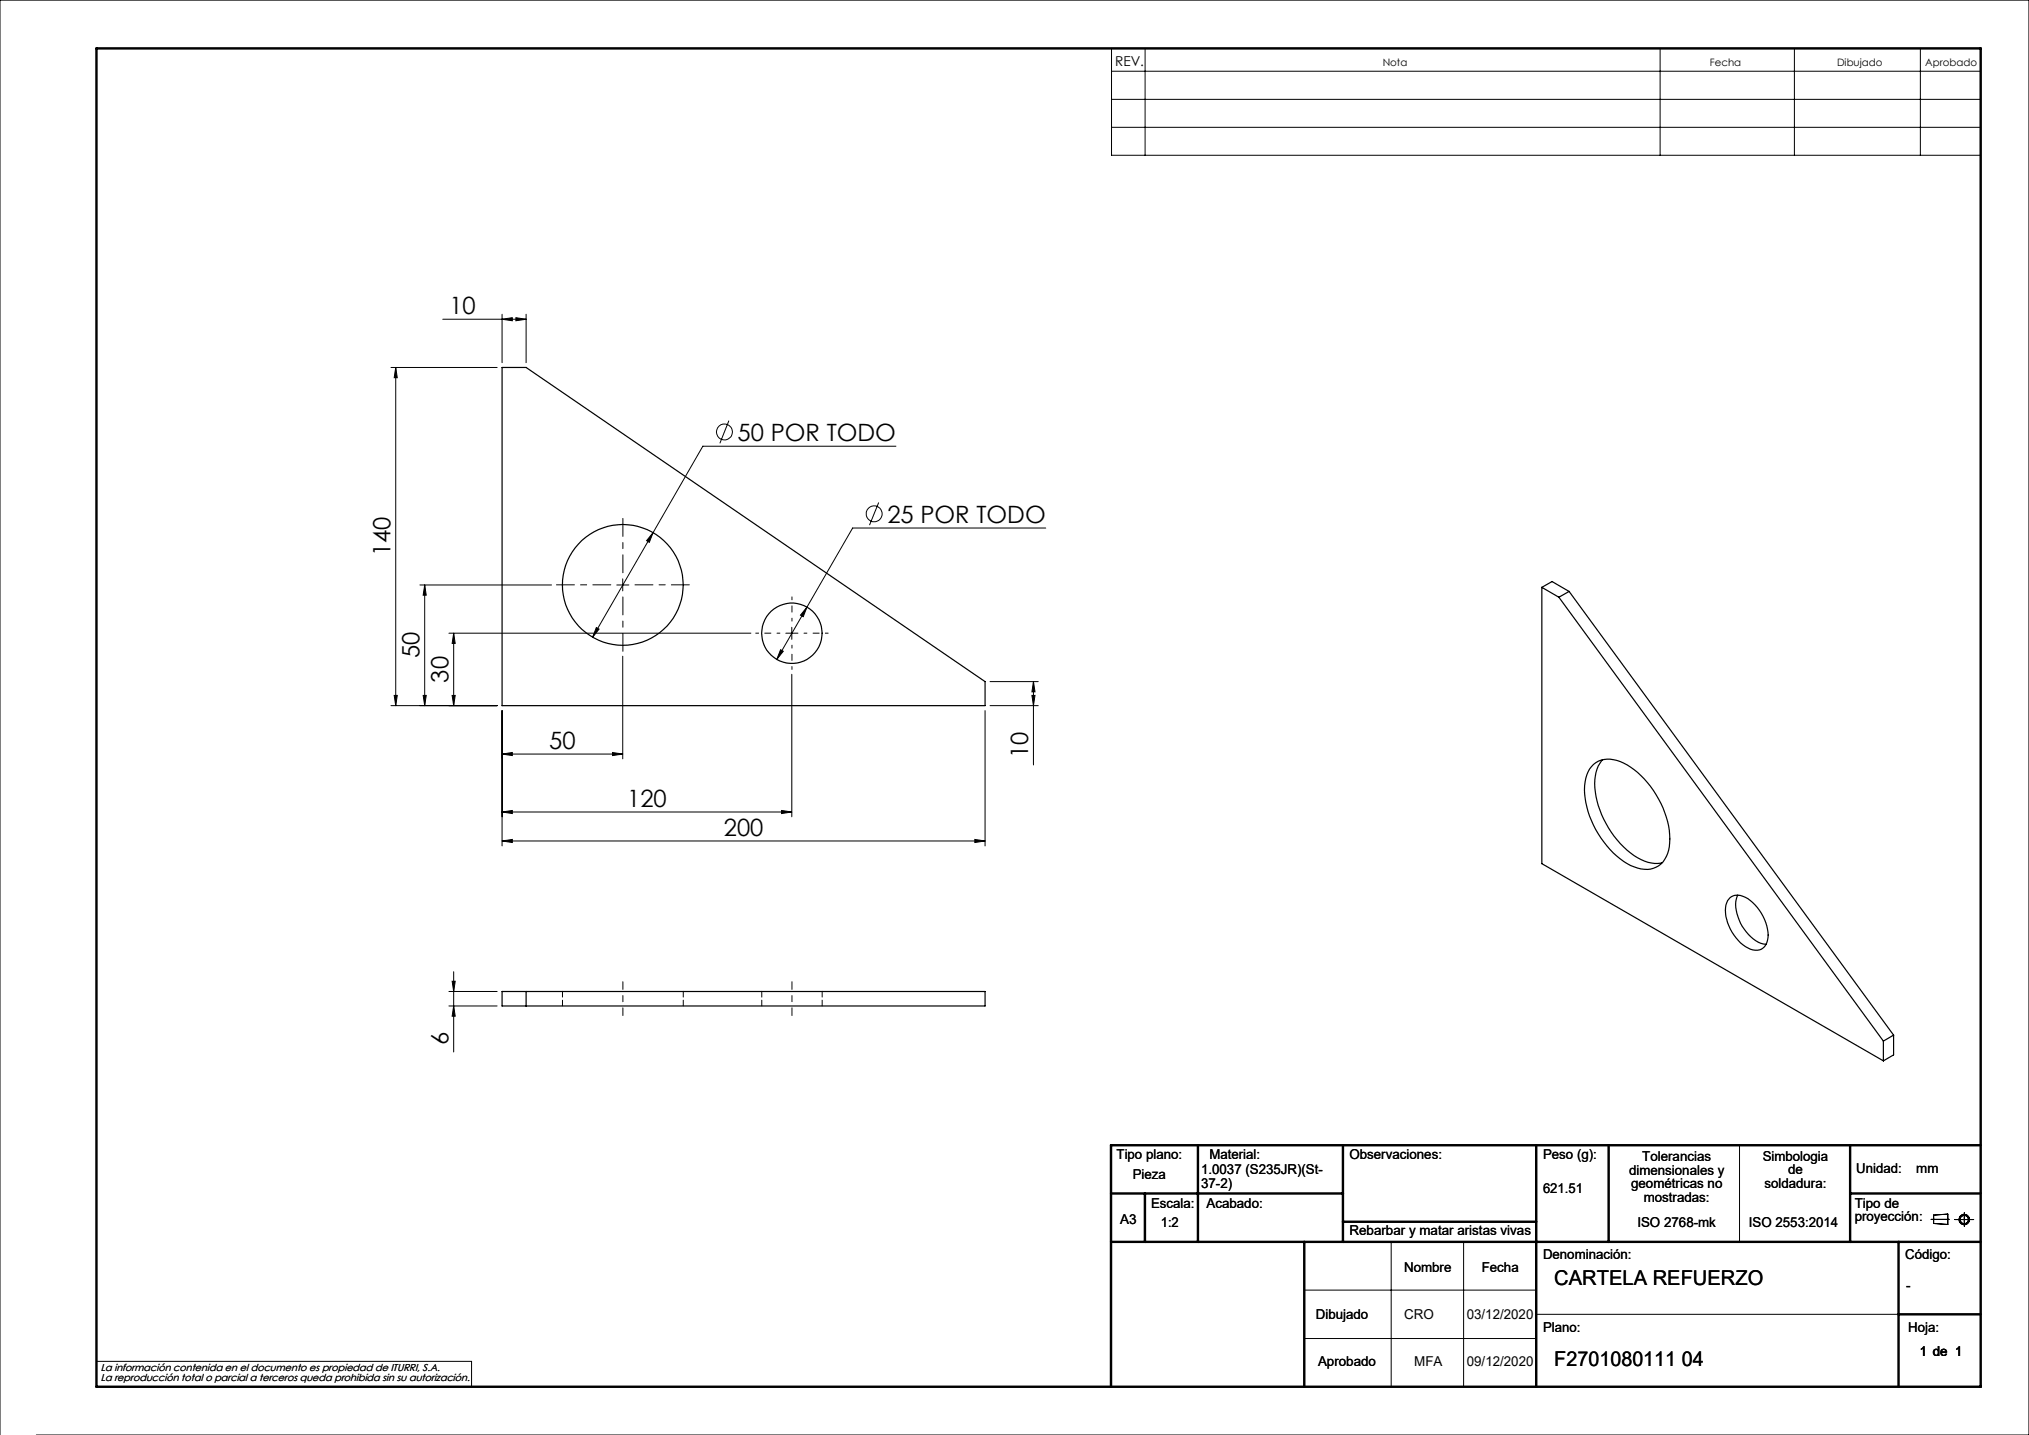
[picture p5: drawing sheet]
<svg xmlns="http://www.w3.org/2000/svg" width="420mm" height="297mm" viewBox="0 0 420 297" stroke-linecap="round" stroke-linejoin="round" font-family="sans-serif">
<g fill="none" stroke="#000" stroke-width=".21">
<path d="M230.1 10h179.9v22.1h-179.9zM230.1 14.7h179.9M237 10v22.1M343.6 10v22.1M371.4 10v22.1M397.5 10v22.1M230.1 20.6h179.9M230.1 26.3h179.9M80.9 76.1h22M81.9 76.1l.3 2.1h-.6zM81.9 76.1v69.9M91.7 66.1h17.2"/>
<path d="M103.9 66.1l2.1-.3v.6zM103.9 65v10.1M106.8 65.8l2.1 .3-2.1 .3zM108.9 65v10.1M150.9 87.1l-1.9 4.7M185.5 92.4h-40l-10.3 17.8M128.9 119.8v2.5M135.2 110.2l-.8 2.1-.6-.4zM135.2 110.2l-12.5 21.7M181.9 104l-1.9 4.7M216.5 109.3h-40l-9.5 16.4M86.9 121.1h27.3"/>
<path d="M87.9 121.1l.3 2.1h-.6zM87.9 121.1v24.9M92.9 131.1h62.5M93.9 131.1l.3 2.1h-.6zM93.9 131.1v14.9M123.4 129.9l.6 .3-1.3 1.7zM127.7 121.1h2.5M128.9 135.8v21.3M161.6 134.5l.5 .3-1.3 1.7zM162.7 131.1h2.5M163.9 129.8v2.5M163.9 139.6v29.4"/>
<path d="M167 125.7l-.7 1.9-.6-.3zM167 125.7l-6.2 10.8M80.9 146h22M81.6 143.9h.6l-.3 2.1zM87.6 143.9h.6l-.3 2.1zM93.6 143.9h.6l-.3 2.1zM103.9 156.1l2.1-.4v.7zM103.9 156.1h25M103.9 147.1v28M126.8 155.7l2.1 .4-2.1 .3zM203.9 147.1v28M204.9 146h10"/>
<path d="M204.9 141.1h10M213.6 143.9h.6l-.3 2.1zM213.9 141.1l.3 2.1h-.6zM213.9 141.1v17.2M103.9 174.1l2.1-.4v.7zM103.9 168.1l2.1-.4v.7zM103.9 174.1h100M103.9 168.1h60M161.8 167.7l2.1 .4-2.1 .3zM201.8 173.7l2.1 .4-2.1 .3zM92.9 208.2h10M92.9 205.2h10"/>
<path d="M93.6 203.1h.6l-.3 2.1zM93.9 208.2l.3 2.1h-.6zM93.9 201.1v16.6M360.1 237v20M288 257v30M303 257v30M399.7 252.4h3.8M400.3 251.5l2.9-.2v2.1l-2.9-.2zM404.6 252.4h4M406.6 251v2.8M270 267h48M270 277h48"/>
<path d="M318 272h75M0 297v-297h420v297h-412.5M20 281.8h77.6v5.2"/>
<circle cx="150" cy="89.4" r="1.66"/>
<circle cx="180.9" cy="106.3" r="1.65"/>
<circle cx="406.6" cy="252.4" r=".86"/>
<circle cx="406.6" cy="252.4" r="1.07"/>
</g>
<g fill="none" stroke="#000" stroke-width=".5">
<path d="M20 10h390v277h-390zM248 237v20M278 237v20M318 237v50M333 237v20M383 237v20M410 237h-180v50M230 257h180M230 247h48M237 247v10M270 257v30M278 252.9h40"/>
<path d="M383 247h27M393 257v30M393 272h17"/>
</g>
<path d="M161.4 131h-5M163.9 128.5v-5M163.9 133.5v5M166.4 131h5" fill="none" stroke="#000" stroke-width=".21" stroke-dasharray="15.2 1.3 1.3 1.3" stroke-dashoffset="14.6"/>
<path d="M128.9 118.5v-11.2M126.4 121h-11.2M128.9 123.5v11.3M131.4 121h11.3" fill="none" stroke="#000" stroke-width=".21" stroke-dasharray="15.2 1.3 1.3 1.3" stroke-dashoffset="11.5"/>
<path d="M128.9 203.2v7M163.9 203.2v7" fill="none" stroke="#000" stroke-width=".21" stroke-dasharray="15.2 1.3 1.3 1.3" stroke-dashoffset="13.6"/>
<g fill="#000">
<path d="M81.9 76.1l.3 2.1h-.6zM81.6 143.9h.6l-.3 2.1zM87.9 121.1l.3 2.1h-.6zM87.6 143.9h.6l-.3 2.1zM93.9 131.1l.3 2.1h-.6zM93.6 143.9h.6l-.3 2.1z"/>
<path d="M126.8 155.7l2.1 .4-2.1 .3zM103.9 156.1l2.1-.4v.7zM106.8 65.8l2.1 .3-2.1 .3zM103.9 66.1l2.1-.3v.6z"/>
<path d="M213.6 143.9h.6l-.3 2.1zM213.9 141.1l.3 2.1h-.6zM93.9 208.2l.3 2.1h-.6zM93.6 203.1h.6l-.3 2.1z"/>
<path d="M103.9 174.1l2.1-.4v.7zM201.8 173.7l2.1 .4-2.1 .3zM103.9 168.1l2.1-.4v.7zM161.8 167.7l2.1 .4-2.1 .3zM123.4 129.9l-.7 2 1.3-1.7zM135.2 110.2l-1.4 1.7 .6 .4zM161.6 134.5l-.8 2 1.3-1.7zM167 125.7l-1.3 1.6 .6 .3z"/>
</g>
<g fill="none" stroke="#000" stroke-width=".25">
<path d="M103.9 76.1h5l95 65v4.9h-100zM319.2 121.6v57.1l70.7 40.9M319.2 121.6l3.5 2M319.2 121.6l2.1-1.2 3.5 2M322.7 123.6l67.2 91.9M324.8 122.4l-2.1 1.2M324.8 122.4l67.2 91.8M329.8 158.2a5.5 5.5 0 0 1 6.3-.3 19.3 19.3 0 0 1 9.6 15.7 6 6 0 0 1-2.9 5.9 6.8 6.8 0 0 1-6.7-1.2 19.4 19.4 0 0 1-8.1-15.7l.3-1.5a5.7 5.7 0 0 1 1.5-2.9zM331.7 157.2a8.5 8.5 0 0 0-1.3 7.6 19.5 19.5 0 0 0 9.3 13.1l2.1 .7 1.3 .1 .9-.1M358.2 185.7a3.2 3.2 0 0 1 3.6 .3 9.8 9.8 0 0 1 4.2 8.1 2.56 2.56 0 0 1-1.4 2.4 2.56 2.56 0 0 1-2.8-.3 9.3 9.3 0 0 1-4.5-8.9l.3-.9zM359.7 185.3a7.6 7.6 0 0 0 1.4 7 6.5 6.5 0 0 0 4.5 3.2M103.9 205.2h100v3h-100z"/>
<path d="M108.9 205.2v3M389.9 215.5v4.1M392 214.2l-2.1 1.3M392 214.2v4.1l-2.1 1.3"/>
<circle cx="128.9" cy="121.1" r="12.5"/>
<circle cx="163.9" cy="131.1" r="6.3"/>
</g>
<path d="M116.4 205.2v3M141.4 208.2v-3M157.7 205.2v3M170.2 208.2v-3" fill="none" stroke="#000" stroke-width=".21" stroke-dasharray="1.3 .6" stroke-dashoffset=".1"/>
<g font-size="4.9">
<text x="93" y="65">10</text>
<text x="152.7" y="91.3">50 POR TODO</text>
<text x="183.7" y="108.2">25 POR TODO</text>
<text x="80.9" y="115.1" transform="rotate(-90 80.9 115.1)">140</text>
<text x="86.9" y="136.3" transform="rotate(-90 86.9 136.3)">50</text>
<text x="92.9" y="141.3" transform="rotate(-90 92.9 141.3)">30</text>
<text x="113.7" y="155">50</text>
<text x="212.9" y="157" transform="rotate(-90 212.9 157)">10</text>
<text x="129.8" y="167">120</text>
<text x="149.8" y="173">200</text>
<text x="92.9" y="216.4" transform="rotate(-90 92.9 216.4)">6</text>
</g>
<g font-size="4.2">
<text x="321.7" y="265.9">CARTELA REFUERZO</text>
<text x="321.7" y="282.8">F2701080111 04</text>
</g>
<g font-size="2.8">
<text x="230.8" y="13.6">REV.</text>
<text x="231.1" y="239.9">Tipo plano:</text>
<text x="250.3" y="239.9">Material:</text>
<text x="279.3" y="239.9">Observaciones:</text>
<text x="319.4" y="239.9">Peso (g):</text>
<text x="234.5" y="244.1">Pieza</text>
<text x="248.6" y="243">1.0037 (S235JR)(St-</text>
<text x="248.6" y="245.8">37-2)</text>
<text x="337.2" y="243.1">dimensionales y</text>
<text x="337.6" y="246">geométricas no</text>
<text x="339.9" y="240.3">Tolerancias</text>
<text x="364.9" y="240.2">Simbologia</text>
<text x="365.3" y="245.9">soldadura:</text>
<text x="370.1" y="243">de</text>
<text x="384.2" y="242.7">Unidad:</text>
<text x="396.7" y="242.7">mm</text>
<text x="238.3" y="250">Escala:</text>
<text x="249.7" y="250">Acabado:</text>
<text x="319.4" y="246.9">621.51</text>
<text x="340.2" y="248.8">mostradas:</text>
<text x="383.9" y="250">Tipo de</text>
<text x="231.9" y="253.4">A3</text>
<text x="240.3" y="254">1:2</text>
<text x="279.3" y="255.7">Rebarbar y matar aristas vivas</text>
<text x="338.9" y="254">ISO 2768-mk</text>
<text x="362" y="254">ISO 2553:2014</text>
<text x="383.9" y="252.8">proyección:</text>
<text x="290.6" y="263.3">Nombre</text>
<text x="306.7" y="263.3">Fecha</text>
<text x="319.4" y="260.6">Denominación:</text>
<text x="394.4" y="260.6">Código:</text>
<text x="394.6" y="266.9">-</text>
<text x="272.4" y="273">Dibujado</text>
<text x="290.6" y="273">CRO</text>
<text x="303.6" y="273">03/12/2020</text>
<text x="319.4" y="275.8">Plano:</text>
<text x="395" y="275.8">Hoja:</text>
<text x="397.4" y="280.6">1 de 1</text>
<text x="272.8" y="282.8">Aprobado</text>
<text x="292.7" y="282.8">MFA</text>
<text x="303.6" y="282.8">09/12/2020</text>
</g>
<g font-size="2.1">
<text x="286.2" y="13.6">Nota</text>
<text x="353.9" y="13.6">Fecha</text>
<text x="380.3" y="13.6">Dibujado</text>
<text x="398.5" y="13.6">Aprobado</text>
<text x="20.8" y="283.7">La información contenida en el documento es propiedad de ITURRI, S.A.</text>
<text x="20.8" y="285.7">La reproducción total o parcial a terceros queda prohibida sin su autorización.</text>
</g>
</svg>
